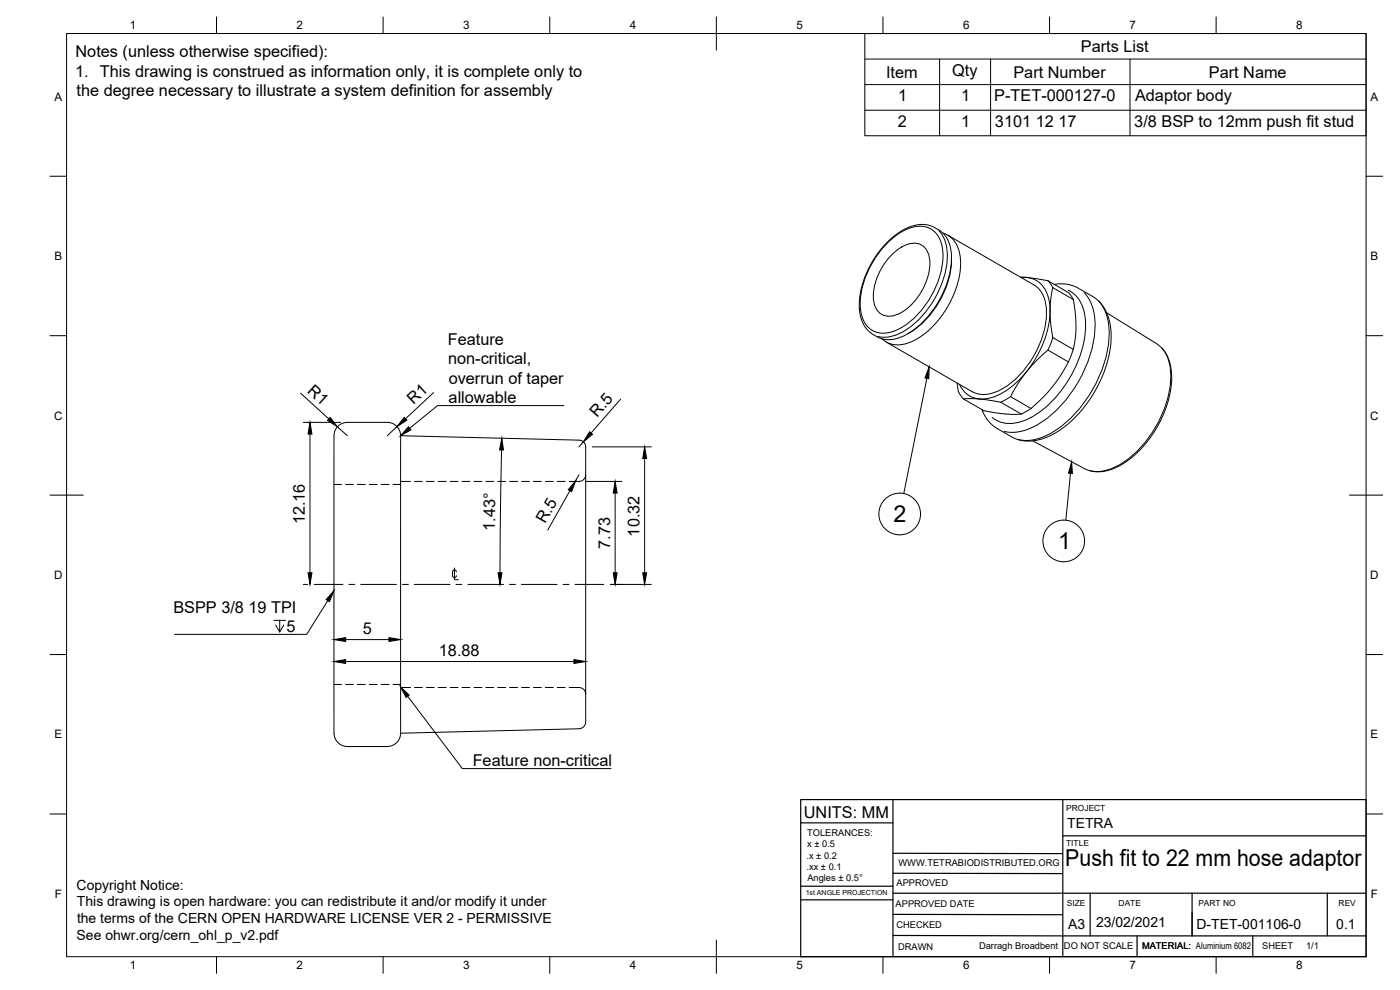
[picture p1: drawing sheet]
<svg xmlns="http://www.w3.org/2000/svg" width="420mm" height="297mm" viewBox="0 0 420 297" stroke-linecap="round" stroke-linejoin="round" font-family="sans-serif">
<!-- layer: Visible -->
<g fill="none" stroke="#000" stroke-width=".3">
<path d="M266.1 72.9a14.8 14.8 0 0 1 11.9-5.5l.6 .1a9.2 9.2 0 0 1 7 10 28.5 28.5 0 0 1-14.4 23.3 8.8 8.8 0 0 1-12.5-4.6 21.6 21.6 0 0 1 2.7-17l1.9-3zM267.5 76.5a8.9 8.9 0 0 1 8.3-3.3 5.4 5.4 0 0 1 3.3 5.8 18.4 18.4 0 0 1-9.7 15.3 4.8 4.8 0 0 1-7.2-4.2 18 18 0 0 1 5.3-13.6zM283 69.9a8.1 8.1 0 0 1 5.3 8.3 28.5 28.5 0 0 1-13.8 23.9 8.1 8.1 0 0 1-9.8-.4M284.5 70.6l25.8 14.8a9.3 9.3 0 0 1 3.8 8.5 28.5 28.5 0 0 1-14.4 23.3 8.8 8.8 0 0 1-8 .3l-25.7-14.9M285.6 78.2a27.4 27.4 0 0 1-13.1 21.9M285.6 77.5v.7M306.2 83.1l2.9 .3 5.4 .8M306.5 83.2a7.4 7.4 0 0 1 8.2 6.1 25.8 25.8 0 0 1-4.1 18.5l-2.5 3.7M314.5 84.2l6.1 3.6M314.5 84.2l1.5 2.1M316 86.3l6.1 3.6 .6 3.6 .2 3.9-.1 3.5-.7 3.9M316 86.3l-.7 3.5-.2 3.5 .2 3.8 .7 4.2"/>
<path d="M316.4 85.3l2.6-.1 2.9 .5 6.5 3.5 1.7 1.5 1.1 1.4 1 1.8 .7 2.1a29.9 29.9 0 0 1-4.3 21.4 30.2 30.2 0 0 1-16.2 14.4l-1.9 .4-2.7 .1-1.9-.3-1.8-.7-4.8-2.7-1.7-1.2-1.6-1.9-1.3-2.6M320.6 87.8l1.5 2M332.1 93.9l15 9.2a11.7 11.7 0 0 1 4.5 10.8 33.1 33.1 0 0 1-16 26.1 11.1 11.1 0 0 1-10.2 .6l-15.5-8.3M287.2 114.9l.5 2.7M287.7 117.6l1.4 2.1M303.3 119l-2.9 1.7M308.1 111.6a43.2 43.2 0 0 0-4.8 7.4M308.1 111.5a19.4 19.4 0 0 1-13.1 8.2 7.1 7.1 0 0 1-7.1-4.4M314.5 105l6.1 3.6a43.4 43.4 0 0 1-11.2 14l-6.1-3.6M314.5 105l-3.9 3.7-2.5 2.9M316 101.3l6.1 3.5M316 101.3l-1.5 3.7"/>
<path d="M322.1 104.8l-1.4 3.8M120.2 130.7v89.3M300.4 120.7l-6.8-1h-4.5l6.2 3.5 5.7 .9 5.5 .1M300.4 120.7l6.1 3.5M309.4 122.5l-2.9 1.7M175.8 216.6a2.04 2.04 0 0 1-2 2.1l-53.6 1.3a4 4 0 0 1-4 4h-12a4.2 4.2 0 0 1-4-5.2v-83.5a20 20 0 0 1 .4-6.1 4 4 0 0 1 3.6-2.5h12a4 4 0 0 1 4 4l53.6 1.4a2.38 2.38 0 0 1 2 3.2v81.3"/>
</g>
<!-- layer: Hidden -->
<g fill="none" stroke="#000" stroke-width=".3">
<path d="M100.2 145.4h2.3M103.7 145.4h2.4M107.3 145.4h2.3M110.8 145.4h2.4M114.4 145.4h2.4M118 145.4h2.2M120.2 144.4h3M124.4 144.4h2.3M128 144.4h2.3M131.5 144.4h2.4M135.1 144.4h2.4M138.7 144.4h2.3"/>
<path d="M142.2 144.4h2.4M145.8 144.4h2.4M149.4 144.4h2.4M153 144.4h2.3M156.5 144.4h2.4M160.1 144.4h2.4M163.7 144.4h2.4M167.2 144.4h2.4M175.8 142.4a2.02 2.02 0 0 1-2 2h-3M100.2 205.4h2.3M103.7 205.4h2.4M107.3 205.4h2.3"/>
<path d="M110.8 205.4h2.4M114.4 205.4h2.4M118 205.4h2.2M120.2 206.3h3M124.4 206.3h2.3M128 206.3h2.3M131.5 206.3h2.4M135.1 206.3h2.4M138.7 206.3h2.3M142.2 206.3h2.4M145.8 206.3h2.4M149.4 206.3h2.4"/>
<path d="M153 206.3h2.3M156.5 206.3h2.4M160.1 206.3h2.4M163.7 206.3h2.4M167.2 206.3h2.4M170.8 206.3h3a2.02 2.02 0 0 1 2 2"/>
</g>
<!-- layer: Visible Narrow -->
<path d="M266.9 72.3a13.7 13.7 0 0 1 10-4.4 6.7 6.7 0 0 1 5.8 5.9 24.9 24.9 0 0 1-6.2 19.3 17.5 17.5 0 0 1-11 6.9 6.6 6.6 0 0 1-7.1-6 24.9 24.9 0 0 1 6.3-19.3zM281.8 69.3a11.5 11.5 0 0 1 2.4 9.4 28.9 28.9 0 0 1-13.8 21.1 9.9 9.9 0 0 1-6.9 1.2M320.6 87.1a10.3 10.3 0 0 1 5.2 9.5 34.4 34.4 0 0 1-16.5 28.7 10.8 10.8 0 0 1-10.6 .6l-.9-.7M325.4 87.8a14.8 14.8 0 0 1 3.1 12.2 38.1 38.1 0 0 1-17.8 27.8 13.5 13.5 0 0 1-9.4 1.6M329.6 90.2a14.8 14.8 0 0 1 3.2 12.3 38.1 38.1 0 0 1-17.9 27.7 13.5 13.5 0 0 1-9.3 1.7M348.6 104.3a13.9 13.9 0 0 1 2.6 11.8 34.3 34.3 0 0 1-15.1 23.3 12.6 12.6 0 0 1-8.8 1.9" fill="none" stroke="#000" stroke-width=".3"/>
<!-- layer: Border -->
<g fill="none" stroke="#000" stroke-width=".3">
<path d="M20 10.1h390v276.9h-390zM65 5.1v5M115 5.1v5M165 5.1v5M215 5.1v10M265 5.1v5M315 5.1v5M365 5.1v5M15 52.9h5M410 52.9h5M15 100.7h5M410 100.7h5"/>
<path d="M15 148.6h10M405 148.6h10M15 196.4h5M410 196.4h5M15 244.2h5M410 244.2h5M65 287v5M115 287v5M165 287v5M215 282.1v9.9M265 287v5M315 287v5"/>
<path d="M365 287v5"/>
</g>
<!-- layer: TitleBlock -->
<g fill="none" stroke="#000" stroke-width=".36">
<path d="M268 239.9v47.1M410 239.9h-169.7v47.1h169.7v-46.9M240.3 246.9h27.7M268 256l50.8 .1M319 250.8h90.9M319 240.1v46.9M240.3 265.9h27.7M240.3 270h27.7M268 268h142M268 274.3l50.9 .2M268 262l50.9 .1M327.2 268v12.8"/>
<path d="M357.8 268v12.8M398.3 268v12.8M268 280.7l142 .1M341.2 280.8v6.2M376 280.8v6.2"/>
</g>
<!-- layer: BOM -->
<path d="M259.5 10.1h150.5v30.6h-150.5zM259.5 17.7h150.5M282 17.7v23M297.3 17.7v23M339.1 17.7v23M259.5 25.4h150.5M259.5 33.1h150.5" fill="none" stroke="#000" stroke-width=".3"/>
<!-- layer: 0 -->
<g fill="none" stroke="#000" stroke-width=".3">
<path d="M278.2 113.5l-7 34.6M321.3 142l-1.4 14.1"/>
<circle cx="270" cy="154.2" r="6.3"/>
<circle cx="319.2" cy="162.3" r="6.3"/>
</g>
<path d="M278.8 110.1l-.1 3.5-1.1-.2zM321.6 138.5l.2 3.6-1.1-.1z" fill="#000" stroke="#000" stroke-width=".3"/>
<!-- layer: Center Lines -->
<path d="M94.3 175.4h8.6M104.7 175.4h1.8M108.3 175.4h10.7M120.8 175.4h1.8M124.3 175.4h10.8M136.8 175.4h1.8M140.4 175.4h10.7M152.9 175.4h1.8M156.5 175.4h10.7M169 175.4h1.8M172.6 175.4h8.6" fill="none" stroke="#000" stroke-width=".3"/>
<!-- layer: Dimensions -->
<g fill="none" stroke="#000" stroke-width=".3">
<path d="M90.2 118l8.5 7.7M130.1 117.8l-8.4 7.8M186.3 119.7l-8.9 10.2M91 126.7h11.2M93 130.2v41.7M101.3 128l2.9 2.7M119.1 128l-2.9 2.7M150.5 135l-.4 36.9M175.1 132.6l-1.3 1.5M177.8 134.1h17.7M193.5 137.6v34.3M171 147.2l-6.6 11.8"/>
<path d="M173.8 142.4l-1 1.8M175.8 144.4h10.8M184.6 147.9v24M91 175.4h1.3M183.2 175.4h12.3M103.7 198.5h68.6M103.7 191.9h13"/>
</g>
<g fill="#000" stroke="#000" stroke-width=".3">
<path d="M93 126.7l.6 3.5h-1.1zM99.1 125.3l2.2 2.7-3-1.9zM121.3 125.2l.8 .9-3 1.9zM150.6 131.5l.5 3.5h-1.2zM176.9 129.5l.9 .8-2.7 2.3zM193.5 134.1l.6 3.5h-1.2zM172.8 144.2l-1.2 3.3-1.1-.6zM184.6 144.4l.6 3.5h-1.2zM92.5 171.9h1.1l-.6 3.5zM149.5 171.9h1.1l-.5 3.5zM184 171.9h1.2l-.6 3.5zM192.9 171.9h1.2l-.6 3.5z"/>
<path d="M100.2 198.5l3.5-.6v1.2zM100.2 191.9l3.5-.6v1.2zM116.7 191.3l3.5 .6-3.5 .6zM172.3 197.9l3.5 .6-3.5 .6z"/>
</g>
<!-- layer: Annotations -->
<path d="M169.2 121.7h-37.9l-8.4 6.8M136.4 170.4v3.5h1.1M137 171.6a.58 .58 0 0 0-.6-.6 .58 .58 0 0 0-.6 .6v1.1a.59 .59 0 0 0 .6 .6 .59 .59 0 0 0 .6-.6M82.2 186.1h3.5M83.9 186.1v3.5l-1.2-2.1M85.2 187.5l-1.3 2.1M98.4 180.2l-6.3 10.1h-39.7M122.3 208.9l16.5 21.7h44.6" fill="none" stroke="#000" stroke-width=".3"/>
<path d="M122.6 128.1l.7 .9-3.1 1.7zM100.2 177.2l-1.3 3.3-1-.6zM120.2 206.1l2.6 2.5-.9 .7z" fill="#000" stroke="#000" stroke-width=".3"/>
<g font-size="7">
<text x="268.1" y="156.7">2</text>
<text x="317.6" y="164.8">1</text>
<text x="319.7" y="259.8">Push fit to 22 mm hose adaptor</text>
</g>
<g font-size="4.9">
<text x="22.7" y="17.2">Notes (unless otherwise specified):</text>
<text x="324.4" y="15.6">Parts List</text>
<text x="22.5" y="23">1. This drawing is construed as information only, it is complete only to</text>
<text x="265.9" y="23.3">Item</text>
<text x="285.8" y="22.8">Qty</text>
<text x="304.1" y="23.3">Part Number</text>
<text x="362.8" y="23.3">Part Name</text>
<text x="23" y="28.9">the degree necessary to illustrate a system definition for assembly</text>
<text x="269.6" y="30.4">1</text>
<text x="288.5" y="30.4">1</text>
<text x="298.4" y="30.4">P-TET-000127-0</text>
<text x="340.6" y="30.4">Adaptor body</text>
<text x="269.5" y="38.1">2</text>
<text x="288.5" y="38.1">1</text>
<text x="298.6" y="38.1">3101 12 17</text>
<text x="340.4" y="38.1">3/8 BSP to 12mm push fit stud</text>
<text x="134.4" y="103.4">Feature</text>
<text x="134.5" y="109.3">non-critical,</text>
<text x="92" y="117.6" transform="rotate(42 92 117.6)">R1</text>
<text x="134.7" y="115.2">overrun of taper</text>
<text x="124.1" y="121.4" transform="rotate(-43 124.1 121.4)">R1</text>
<text x="134.6" y="121">allowable</text>
<text x="179.2" y="125.4" transform="rotate(-49 179.2 125.4)">R.5</text>
<text x="91.5" y="157.3" transform="rotate(-90 91.5 157.3)">12.16</text>
<text x="148.5" y="159.2" transform="rotate(-89 148.5 159.2)">1.43°</text>
<text x="163.6" y="157.3" transform="rotate(-61 163.6 157.3)">R.5</text>
<text x="191.9" y="161" transform="rotate(-90 191.9 161)">10.32</text>
<text x="183.1" y="164.7" transform="rotate(-90 183.1 164.7)">7.73</text>
<text x="52" y="183.8">BSPP 3/8 19 TPI</text>
<text x="86" y="189.6">5</text>
<text x="108.9" y="190.3">5</text>
<text x="131.7" y="196.9">18.88</text>
<text x="141.9" y="229.9">Feature non-critical</text>
<text x="241.3" y="245.3">UNITS: MM</text>
</g>
<g font-size="4.2">
<text x="320.3" y="248.4">TETRA</text>
<text x="23" y="266.9">Copyright Notice:</text>
<text x="23.1" y="272">This drawing is open hardware: you can redistribute it and/or modify it under</text>
<text x="23.1" y="277">the terms of the CERN OPEN HARDWARE LICENSE VER 2 - PERMISSIVE</text>
<text x="320.5" y="278.6">A3</text>
<text x="328.9" y="278">23/02/2021</text>
<text x="359.1" y="278.7">D-TET-001106-0</text>
<text x="401" y="278.6">0.1</text>
<text x="23" y="282.1">See ohwr.org/cern_ohl_p_v2.pdf</text>
</g>
<g font-size="3.5">
<text x="39" y="8.8">1</text>
<text x="89" y="8.8">2</text>
<text x="139" y="8.8">3</text>
<text x="189" y="8.8">4</text>
<text x="239" y="8.8">5</text>
<text x="289" y="8.8">6</text>
<text x="339" y="8.8">7</text>
<text x="389" y="8.8">8</text>
<text x="16.3" y="30.2">A</text>
<text x="411.3" y="30.2">A</text>
<text x="16.3" y="78">B</text>
<text x="411.3" y="78">B</text>
<text x="16.2" y="125.9">C</text>
<text x="411.2" y="125.9">C</text>
<text x="16.2" y="173.7">D</text>
<text x="411.2" y="173.7">D</text>
<text x="16.3" y="221.6">E</text>
<text x="411.3" y="221.6">E</text>
<text x="16.4" y="269.4">F</text>
<text x="411.4" y="269.4">F</text>
<text x="39" y="290.8">1</text>
<text x="89" y="290.8">2</text>
<text x="139" y="290.8">3</text>
<text x="189" y="290.8">4</text>
<text x="239" y="290.8">5</text>
<text x="289" y="290.8">6</text>
<text x="339" y="290.8">7</text>
<text x="389" y="290.8">8</text>
</g>
<g font-size="2.8">
<text x="242.2" y="250.9">TOLERANCES:</text>
<text x="242" y="257.6">.x ± 0.2</text>
<text x="242.3" y="254.3">x ± 0.5</text>
<text x="242" y="261">.xx ± 0.1</text>
<text x="269.6" y="259.7">WWW.TETRABIODISTRIBUTED.ORG</text>
<text x="242.3" y="264.3">Angles ± 0.5°</text>
<text x="269" y="265.9">APPROVED</text>
<text x="268.8" y="272">APPROVED DATE</text>
<text x="269" y="278.5">CHECKED</text>
<text x="269.5" y="285">DRAWN</text>
<text x="293.8" y="284.8">Darragh Broadbent</text>
<text x="319.3" y="284.8">DO NOT SCALE</text>
<text x="342.7" y="284.8">MATERIAL: Aluminium 6082</text>
<text x="378.8" y="284.8">SHEET</text>
<text x="392" y="284.8">1/1</text>
</g>
<g font-size="2.5">
<text x="320" y="243.3">PROJECT</text>
<text x="320" y="253.8">TITLE</text>
<text x="320.2" y="271.9">SIZE</text>
<text x="335.7" y="271.7">DATE</text>
<text x="359.6" y="271.8">PART NO</text>
<text x="401.7" y="271.8">REV</text>
</g>
<text font-size="2.1" x="241.8" y="268.5">1st ANGLE PROJECTION</text>
</svg>
